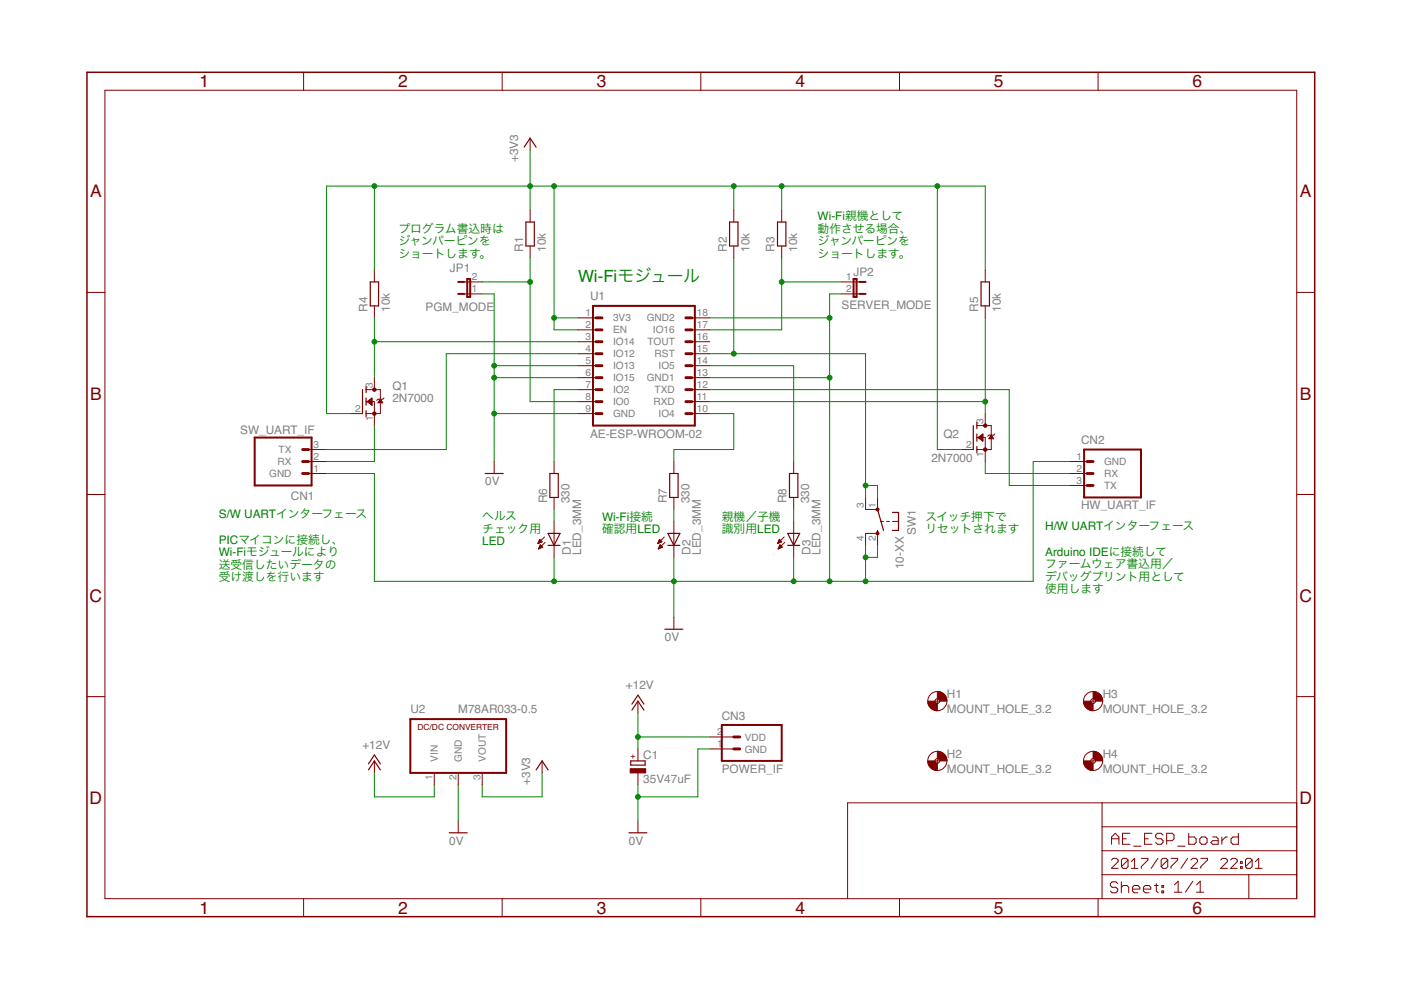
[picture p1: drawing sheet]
<?xml version="1.0" encoding="utf-8"?>
<!DOCTYPE eagle SYSTEM "eagle.dtd">
<eagle version="7.5.0">
<drawing>
<settings>
<setting alwaysvectorfont="no"/>
<setting verticaltext="up"/>
</settings>
<grid distance="0.1" unitdist="inch" unit="inch" style="lines" multiple="1" display="no" altdistance="0.01" altunitdist="inch" altunit="inch"/>
<schematic xreflabel="%F%N/%S.%C%R" xrefpart="/%S.%C%R">
<libraries>
<library name="Generic">
<symbols>
<symbol name="A4L-LOC">
<wire x1="256.54" y1="3.81" x2="256.54" y2="8.89" width="0.1016" layer="94"/>
<wire x1="256.54" y1="8.89" x2="256.54" y2="13.97" width="0.1016" layer="94"/>
<wire x1="256.54" y1="13.97" x2="256.54" y2="19.05" width="0.1016" layer="94"/>
<wire x1="256.54" y1="19.05" x2="256.54" y2="24.13" width="0.1016" layer="94"/>
<wire x1="161.29" y1="3.81" x2="161.29" y2="24.13" width="0.1016" layer="94"/>
<wire x1="161.29" y1="24.13" x2="215.265" y2="24.13" width="0.1016" layer="94"/>
<wire x1="215.265" y1="24.13" x2="256.54" y2="24.13" width="0.1016" layer="94"/>
<wire x1="246.38" y1="3.81" x2="246.38" y2="8.89" width="0.1016" layer="94"/>
<wire x1="246.38" y1="8.89" x2="256.54" y2="8.89" width="0.1016" layer="94"/>
<wire x1="246.38" y1="8.89" x2="215.265" y2="8.89" width="0.1016" layer="94"/>
<wire x1="215.265" y1="8.89" x2="215.265" y2="3.81" width="0.1016" layer="94"/>
<wire x1="215.265" y1="8.89" x2="215.265" y2="13.97" width="0.1016" layer="94"/>
<wire x1="215.265" y1="13.97" x2="256.54" y2="13.97" width="0.1016" layer="94"/>
<wire x1="215.265" y1="13.97" x2="215.265" y2="19.05" width="0.1016" layer="94"/>
<wire x1="215.265" y1="19.05" x2="256.54" y2="19.05" width="0.1016" layer="94"/>
<wire x1="215.265" y1="19.05" x2="215.265" y2="24.13" width="0.1016" layer="94"/>
<text x="217.17" y="15.24" size="2.54" layer="94" font="vector">&gt;DRAWING_NAME</text>
<text x="217.17" y="10.16" size="2.286" layer="94" font="vector">&gt;LAST_DATE_TIME</text>
<text x="230.505" y="5.08" size="2.54" layer="94" font="vector">&gt;SHEET</text>
<text x="216.916" y="4.953" size="2.54" layer="94" font="vector">Sheet:</text>
<frame x1="0" y1="0" x2="260.35" y2="179.07" columns="6" rows="4" layer="94"/>
</symbol>
<symbol name="MOUNT_HOLE">
<wire x1="0" y1="1.27" x2="1.27" y2="0" width="1.524" layer="94" curve="-90" cap="flat"/>
<wire x1="-1.27" y1="0" x2="0" y2="-1.27" width="1.524" layer="94" curve="90" cap="flat"/>
<wire x1="-0.508" y1="0" x2="0.508" y2="0" width="0.0508" layer="94"/>
<wire x1="0" y1="0.508" x2="0" y2="-0.508" width="0.0508" layer="94"/>
<circle x="0" y="0" radius="2.032" width="0.0508" layer="94"/>
<circle x="0" y="0" radius="0.508" width="0.0508" layer="94"/>
<text x="2.032" y="0.5842" size="1.778" layer="95">&gt;NAME</text>
<text x="2.032" y="-2.4638" size="1.778" layer="96">&gt;VALUE</text>
</symbol>
</symbols>
<devicesets>
<deviceset name="A4L-LOC" prefix="FRAME">
<gates>
<gate name="G$1" symbol="A4L-LOC" x="0" y="0"/>
</gates>
<devices>
<device name="">
<technologies>
<technology name=""/>
</technologies>
</device>
</devices>
</deviceset>
<deviceset name="MOUNT_HOLE" prefix="H">
<gates>
<gate name="G$1" symbol="MOUNT_HOLE" x="0" y="0"/>
</gates>
<devices>
<device name="_3.2" package="3,2">
<technologies>
<technology name=""/>
</technologies>
</device>
</devices>
</deviceset>
</devicesets>
</library>
<library name="Parts">
<symbols>
<symbol name="LED">
<wire x1="1.27" y1="0" x2="0" y2="-2.54" width="0.254" layer="94"/>
<wire x1="0" y1="-2.54" x2="-1.27" y2="0" width="0.254" layer="94"/>
<wire x1="1.27" y1="-2.54" x2="0" y2="-2.54" width="0.254" layer="94"/>
<wire x1="0" y1="-2.54" x2="-1.27" y2="-2.54" width="0.254" layer="94"/>
<wire x1="1.27" y1="0" x2="0" y2="0" width="0.254" layer="94"/>
<wire x1="0" y1="0" x2="-1.27" y2="0" width="0.254" layer="94"/>
<wire x1="0" y1="0" x2="0" y2="-2.54" width="0.1524" layer="94"/>
<wire x1="-2.032" y1="-0.762" x2="-3.429" y2="-2.159" width="0.1524" layer="94"/>
<wire x1="-1.905" y1="-1.905" x2="-3.302" y2="-3.302" width="0.1524" layer="94"/>
<text x="3.556" y="-4.572" size="1.778" layer="95" rot="R90">&gt;NAME</text>
<text x="5.715" y="-4.572" size="1.778" layer="96" rot="R90">&gt;VALUE</text>
<pin name="C" x="0" y="-5.08" visible="off" length="short" direction="pas" rot="R90"/>
<pin name="A" x="0" y="2.54" visible="off" length="short" direction="pas" rot="R270"/>
<polygon width="0.1524" layer="94">
<vertex x="-3.429" y="-2.159"/>
<vertex x="-3.048" y="-1.27"/>
<vertex x="-2.54" y="-1.778"/>
</polygon>
<polygon width="0.1524" layer="94">
<vertex x="-3.302" y="-3.302"/>
<vertex x="-2.921" y="-2.413"/>
<vertex x="-2.413" y="-2.921"/>
</polygon>
</symbol>
<symbol name="RESISTOR">
<wire x1="2.54" y1="-0.889" x2="7.62" y2="-0.889" width="0.254" layer="94"/>
<wire x1="7.62" y1="0.889" x2="2.54" y2="0.889" width="0.254" layer="94"/>
<wire x1="7.62" y1="-0.889" x2="7.62" y2="0.889" width="0.254" layer="94"/>
<wire x1="2.54" y1="-0.889" x2="2.54" y2="0.889" width="0.254" layer="94"/>
<text x="1.27" y="1.4986" size="1.778" layer="95">&gt;NAME</text>
<text x="1.27" y="-3.302" size="1.778" layer="96">&gt;VALUE</text>
<pin name="2" x="10.16" y="0" visible="off" length="short" direction="pas" swaplevel="1" rot="R180"/>
<pin name="1" x="0" y="0" visible="off" length="short" direction="pas" swaplevel="1"/>
</symbol>
<symbol name="N-MOSFET">
<wire x1="0.762" y1="0.762" x2="0.762" y2="0" width="0.254" layer="94"/>
<wire x1="0.762" y1="0" x2="0.762" y2="-0.762" width="0.254" layer="94"/>
<wire x1="0.762" y1="3.175" x2="0.762" y2="2.54" width="0.254" layer="94"/>
<wire x1="0.762" y1="2.54" x2="0.762" y2="1.905" width="0.254" layer="94"/>
<wire x1="0.762" y1="0" x2="2.54" y2="0" width="0.1524" layer="94"/>
<wire x1="2.54" y1="0" x2="2.54" y2="-2.54" width="0.1524" layer="94"/>
<wire x1="0.762" y1="-1.905" x2="0.762" y2="-2.54" width="0.254" layer="94"/>
<wire x1="0.762" y1="-2.54" x2="0.762" y2="-3.175" width="0.254" layer="94"/>
<wire x1="0" y1="2.54" x2="0" y2="-2.54" width="0.254" layer="94"/>
<wire x1="2.54" y1="-2.54" x2="0.762" y2="-2.54" width="0.1524" layer="94"/>
<wire x1="3.81" y1="2.54" x2="3.81" y2="0.508" width="0.1524" layer="94"/>
<wire x1="3.81" y1="0.508" x2="3.81" y2="-2.54" width="0.1524" layer="94"/>
<wire x1="2.54" y1="-2.54" x2="3.81" y2="-2.54" width="0.1524" layer="94"/>
<wire x1="0.762" y1="2.54" x2="3.81" y2="2.54" width="0.1524" layer="94"/>
<wire x1="4.572" y1="0.762" x2="4.318" y2="0.508" width="0.1524" layer="94"/>
<wire x1="4.318" y1="0.508" x2="3.81" y2="0.508" width="0.1524" layer="94"/>
<wire x1="3.81" y1="0.508" x2="3.302" y2="0.508" width="0.1524" layer="94"/>
<wire x1="3.302" y1="0.508" x2="3.048" y2="0.254" width="0.1524" layer="94"/>
<circle x="2.54" y="-2.54" radius="0.3592" width="0" layer="94"/>
<circle x="2.54" y="2.54" radius="0.3592" width="0" layer="94"/>
<text x="-11.43" y="0" size="1.778" layer="96">&gt;VALUE</text>
<text x="-11.43" y="2.54" size="1.778" layer="95">&gt;NAME</text>
<pin name="S" x="2.54" y="-5.08" visible="pad" length="short" direction="pas" rot="R90"/>
<pin name="G" x="-2.54" y="-2.54" visible="pad" length="short" direction="pas"/>
<pin name="D" x="2.54" y="5.08" visible="pad" length="short" direction="pas" rot="R270"/>
<polygon width="0.1524" layer="94">
<vertex x="3.81" y="0.508"/>
<vertex x="3.302" y="-0.254"/>
<vertex x="4.318" y="-0.254"/>
</polygon>
<polygon width="0.1524" layer="94">
<vertex x="1.016" y="0"/>
<vertex x="2.032" y="0.762"/>
<vertex x="2.032" y="-0.762"/>
</polygon>
</symbol>
<symbol name="JP2E">
<wire x1="0" y1="0" x2="0" y2="1.27" width="0.1524" layer="94"/>
<wire x1="0" y1="2.54" x2="0" y2="1.27" width="0.4064" layer="94"/>
<wire x1="2.54" y1="0" x2="2.54" y2="1.27" width="0.1524" layer="94"/>
<wire x1="2.54" y1="2.54" x2="2.54" y2="1.27" width="0.4064" layer="94"/>
<wire x1="-0.635" y1="0" x2="3.175" y2="0" width="0.4064" layer="94"/>
<wire x1="3.175" y1="0" x2="3.175" y2="0.635" width="0.4064" layer="94"/>
<wire x1="3.175" y1="0.635" x2="-0.635" y2="0.635" width="0.4064" layer="94"/>
<wire x1="-0.635" y1="0.635" x2="-0.635" y2="0" width="0.4064" layer="94"/>
<text x="-1.27" y="0" size="1.778" layer="95" rot="R90">&gt;NAME</text>
<text x="5.715" y="0" size="1.778" layer="96" rot="R90">&gt;VALUE</text>
<pin name="1" x="0" y="-2.54" visible="pad" length="short" direction="pas" rot="R90"/>
<pin name="2" x="2.54" y="-2.54" visible="pad" length="short" direction="pas" rot="R90"/>
</symbol>
<symbol name="TS2">
<wire x1="0" y1="1.905" x2="0" y2="2.54" width="0.254" layer="94"/>
<wire x1="-4.445" y1="1.905" x2="-3.175" y2="1.905" width="0.254" layer="94"/>
<wire x1="-4.445" y1="-1.905" x2="-3.175" y2="-1.905" width="0.254" layer="94"/>
<wire x1="-4.445" y1="1.905" x2="-4.445" y2="0" width="0.254" layer="94"/>
<wire x1="-4.445" y1="0" x2="-4.445" y2="-1.905" width="0.254" layer="94"/>
<wire x1="-2.54" y1="0" x2="-1.905" y2="0" width="0.1524" layer="94"/>
<wire x1="-1.27" y1="0" x2="-0.635" y2="0" width="0.1524" layer="94"/>
<wire x1="-4.445" y1="0" x2="-3.175" y2="0" width="0.1524" layer="94"/>
<wire x1="2.54" y1="2.54" x2="0" y2="2.54" width="0.1524" layer="94"/>
<wire x1="2.54" y1="-2.54" x2="0" y2="-2.54" width="0.1524" layer="94"/>
<wire x1="0" y1="-2.54" x2="-1.27" y2="1.905" width="0.254" layer="94"/>
<circle x="0" y="-2.54" radius="0.127" width="0.4064" layer="94"/>
<circle x="0" y="2.54" radius="0.127" width="0.4064" layer="94"/>
<text x="-6.35" y="-2.54" size="1.778" layer="95" rot="R90">&gt;NAME</text>
<text x="-3.81" y="3.175" size="1.778" layer="96" rot="R90">&gt;VALUE</text>
<pin name="P" x="0" y="-5.08" visible="pad" length="short" direction="pas" swaplevel="2" rot="R90"/>
<pin name="S" x="0" y="5.08" visible="pad" length="short" direction="pas" swaplevel="1" rot="R270"/>
<pin name="S1" x="2.54" y="5.08" visible="pad" length="short" direction="pas" swaplevel="1" rot="R270"/>
<pin name="P1" x="2.54" y="-5.08" visible="pad" length="short" direction="pas" swaplevel="2" rot="R90"/>
</symbol>
<symbol name="CPOL">
<wire x1="-1.524" y1="-3.429" x2="1.524" y2="-3.429" width="0.254" layer="94"/>
<wire x1="1.524" y1="-3.429" x2="1.524" y2="-2.54" width="0.254" layer="94"/>
<wire x1="-1.524" y1="-2.54" x2="-1.524" y2="-3.429" width="0.254" layer="94"/>
<wire x1="-1.524" y1="-2.54" x2="1.524" y2="-2.54" width="0.254" layer="94"/>
<text x="1.143" y="-2.0574" size="1.778" layer="95">&gt;NAME</text>
<text x="-0.5842" y="-2.1336" size="1.27" layer="94" rot="R90">+</text>
<text x="1.143" y="-7.1374" size="1.778" layer="96">&gt;VALUE</text>
<rectangle x1="-1.651" y1="-5.08" x2="1.651" y2="-4.191" layer="94"/>
<pin name="-" x="0" y="-7.62" visible="off" length="short" direction="pas" rot="R90"/>
<pin name="+" x="0" y="0" visible="off" length="short" direction="pas" rot="R270"/>
</symbol>
<symbol name="DCDC-3PIN">
<wire x1="-10.16" y1="3.81" x2="10.16" y2="3.81" width="0.4064" layer="94"/>
<wire x1="10.16" y1="3.81" x2="10.16" y2="-7.62" width="0.4064" layer="94"/>
<wire x1="10.16" y1="-7.62" x2="-10.16" y2="-7.62" width="0.4064" layer="94"/>
<wire x1="-10.16" y1="-7.62" x2="-10.16" y2="3.81" width="0.4064" layer="94"/>
<text x="-10.16" y="5.08" size="1.778" layer="95">&gt;NAME</text>
<text x="0" y="5.08" size="1.778" layer="96">&gt;VALUE</text>
<text x="-8.636" y="1.397" size="1.27" layer="94">DC/DC CONVERTER</text>
<pin name="VIN" x="-5.08" y="-10.16" length="short" direction="pas" rot="R90"/>
<pin name="VOUT" x="5.08" y="-10.16" length="short" direction="pas" rot="R90"/>
<pin name="GND" x="0" y="-10.16" length="short" direction="pas" rot="R90"/>
</symbol>
</symbols>
<devicesets>
<deviceset name="LED" prefix="D">
<gates>
<gate name="G$1" symbol="LED" x="0" y="-2.54"/>
</gates>
<devices>
<device name="_5MM" package="LED5MM">
<connects>
<connect gate="G$1" pin="A" pad="A"/>
<connect gate="G$1" pin="C" pad="K"/>
</connects>
<technologies>
<technology name=""/>
</technologies>
</device>
<device name="_0805" package="CHIPLED_0805">
<connects>
<connect gate="G$1" pin="A" pad="A"/>
<connect gate="G$1" pin="C" pad="C"/>
</connects>
<technologies>
<technology name=""/>
</technologies>
</device>
<device name="_3MM" package="LED3MM">
<connects>
<connect gate="G$1" pin="A" pad="A"/>
<connect gate="G$1" pin="C" pad="K"/>
</connects>
<technologies>
<technology name=""/>
</technologies>
</device>
</devices>
</deviceset>
<deviceset name="RESISTOR" prefix="R" uservalue="yes">
<gates>
<gate name="G$1" symbol="RESISTOR" x="0" y="0"/>
</gates>
<devices>
<device name="_0805" package="SMD_2012">
<connects>
<connect gate="G$1" pin="1" pad="1"/>
<connect gate="G$1" pin="2" pad="2"/>
</connects>
<technologies>
<technology name=""/>
</technologies>
</device>
<device name="_0603" package="SMD_1608">
<connects>
<connect gate="G$1" pin="1" pad="1"/>
<connect gate="G$1" pin="2" pad="2"/>
</connects>
<technologies>
<technology name=""/>
</technologies>
</device>
<device name="_600MIL" package="RESISTOR_0411_600MIL">
<connects>
<connect gate="G$1" pin="1" pad="1"/>
<connect gate="G$1" pin="2" pad="2"/>
</connects>
<technologies>
<technology name=""/>
</technologies>
</device>
<device name="_300MIL" package="RESISTOR_0207_300MIL">
<connects>
<connect gate="G$1" pin="1" pad="1"/>
<connect gate="G$1" pin="2" pad="2"/>
</connects>
<technologies>
<technology name=""/>
</technologies>
</device>
<device name="_200MIL" package="RESISTOR_0204_200MIL">
<connects>
<connect gate="G$1" pin="1" pad="1"/>
<connect gate="G$1" pin="2" pad="2"/>
</connects>
<technologies>
<technology name=""/>
</technologies>
</device>
</devices>
</deviceset>
<deviceset name="2N7000" prefix="Q">
<gates>
<gate name="G$1" symbol="N-MOSFET" x="2.54" y="2.54"/>
</gates>
<devices>
<device name="" package="TO-92NL">
<connects>
<connect gate="G$1" pin="D" pad="3"/>
<connect gate="G$1" pin="G" pad="2"/>
<connect gate="G$1" pin="S" pad="1"/>
</connects>
<technologies>
<technology name=""/>
</technologies>
</device>
</devices>
</deviceset>
<deviceset name="JP1E" prefix="JP" uservalue="yes">
<gates>
<gate name="A" symbol="JP2E" x="2.54" y="0"/>
</gates>
<devices>
<device name="" package="JP1">
<connects>
<connect gate="A" pin="1" pad="1"/>
<connect gate="A" pin="2" pad="2"/>
</connects>
<technologies>
<technology name=""/>
</technologies>
</device>
</devices>
</deviceset>
<deviceset name="10-XX" prefix="SW">
<gates>
<gate name="1" symbol="TS2" x="0" y="0"/>
</gates>
<devices>
<device name="" package="B3F-10XX">
<connects>
<connect gate="1" pin="P" pad="1"/>
<connect gate="1" pin="P1" pad="3"/>
<connect gate="1" pin="S" pad="2"/>
<connect gate="1" pin="S1" pad="4"/>
</connects>
<technologies>
<technology name=""/>
</technologies>
</device>
</devices>
</deviceset>
<deviceset name="ELECAP" prefix="C" uservalue="yes">
<gates>
<gate name="G$1" symbol="CPOL" x="0" y="0"/>
</gates>
<devices>
<device name="_300MIL" package="ELECAP_300MIL">
<connects>
<connect gate="G$1" pin="+" pad="+"/>
<connect gate="G$1" pin="-" pad="-"/>
</connects>
<technologies>
<technology name=""/>
</technologies>
</device>
<device name="_200MIL" package="ELECAP_200MIL">
<connects>
<connect gate="G$1" pin="+" pad="+"/>
<connect gate="G$1" pin="-" pad="-"/>
</connects>
<technologies>
<technology name=""/>
</technologies>
</device>
<device name="_D5_100MIL" package="ELECAP_D5_100MIL">
<connects>
<connect gate="G$1" pin="+" pad="+"/>
<connect gate="G$1" pin="-" pad="-"/>
</connects>
<technologies>
<technology name=""/>
</technologies>
</device>
</devices>
</deviceset>
<deviceset name="M78A*" prefix="U">
<gates>
<gate name="G$1" symbol="DCDC-3PIN" x="0" y="0"/>
</gates>
<devices>
<device name="R033-0.5" package="SIP3">
<connects>
<connect gate="G$1" pin="GND" pad="2"/>
<connect gate="G$1" pin="VIN" pad="1"/>
<connect gate="G$1" pin="VOUT" pad="3"/>
</connects>
<technologies>
<technology name=""/>
</technologies>
</device>
<device name="R05-0.5" package="SIP3">
<connects>
<connect gate="G$1" pin="GND" pad="2"/>
<connect gate="G$1" pin="VIN" pad="1"/>
<connect gate="G$1" pin="VOUT" pad="3"/>
</connects>
<technologies>
<technology name=""/>
</technologies>
</device>
</devices>
</deviceset>
</devicesets>
</library>
<library name="Supply">
<symbols>
<symbol name="0V">
<wire x1="-1.905" y1="0" x2="1.905" y2="0" width="0.254" layer="94"/>
<text x="-1.905" y="-2.54" size="1.778" layer="96">&gt;VALUE</text>
<pin name="0V" x="0" y="2.54" visible="off" length="short" direction="sup" rot="R270"/>
</symbol>
<symbol name="+3V3">
<wire x1="1.27" y1="-1.905" x2="0" y2="0" width="0.254" layer="94"/>
<wire x1="0" y1="0" x2="-1.27" y2="-1.905" width="0.254" layer="94"/>
<text x="-2.54" y="-5.08" size="1.778" layer="96" rot="R90">&gt;VALUE</text>
<pin name="+3V3" x="0" y="-2.54" visible="off" length="short" direction="sup" rot="R90"/>
</symbol>
<symbol name="+12V">
<wire x1="1.27" y1="-1.905" x2="0" y2="0" width="0.254" layer="94"/>
<wire x1="0" y1="0" x2="-1.27" y2="-1.905" width="0.254" layer="94"/>
<wire x1="1.27" y1="-0.635" x2="0" y2="1.27" width="0.254" layer="94"/>
<wire x1="0" y1="1.27" x2="-1.27" y2="-0.635" width="0.254" layer="94"/>
<text x="-2.54" y="2.54" size="1.778" layer="96">&gt;VALUE</text>
<pin name="+12V" x="0" y="-2.54" visible="off" length="short" direction="sup" rot="R90"/>
</symbol>
</symbols>
<devicesets>
<deviceset name="0V" prefix="GND">
<gates>
<gate name="1" symbol="0V" x="0" y="0"/>
</gates>
<devices>
<device name="">
<technologies>
<technology name=""/>
</technologies>
</device>
</devices>
</deviceset>
<deviceset name="+3V3" prefix="+3V3">
<gates>
<gate name="G$1" symbol="+3V3" x="0" y="0"/>
</gates>
<devices>
<device name="">
<technologies>
<technology name=""/>
</technologies>
</device>
</devices>
</deviceset>
<deviceset name="+12V" prefix="P+">
<gates>
<gate name="1" symbol="+12V" x="0" y="0"/>
</gates>
<devices>
<device name="">
<technologies>
<technology name=""/>
</technologies>
</device>
</devices>
</deviceset>
</devicesets>
</library>
<library name="PartsForProto">
<symbols>
<symbol name="AE-ESP-WROOM-02">
<wire x1="24.765" y1="-22.86" x2="3.175" y2="-22.86" width="0.4064" layer="94"/>
<wire x1="3.81" y1="-5.08" x2="5.08" y2="-5.08" width="0.6096" layer="94"/>
<wire x1="3.81" y1="-7.62" x2="5.08" y2="-7.62" width="0.6096" layer="94"/>
<wire x1="3.81" y1="0" x2="5.08" y2="0" width="0.6096" layer="94"/>
<wire x1="3.81" y1="-2.54" x2="5.08" y2="-2.54" width="0.6096" layer="94"/>
<wire x1="3.175" y1="2.54" x2="3.175" y2="-22.86" width="0.4064" layer="94"/>
<wire x1="24.765" y1="-22.86" x2="24.765" y2="2.54" width="0.4064" layer="94"/>
<wire x1="3.175" y1="2.54" x2="24.765" y2="2.54" width="0.4064" layer="94"/>
<text x="2.54" y="-25.4" size="1.778" layer="96">&gt;VALUE</text>
<pin name="GND1" x="27.94" y="-12.7" length="middle" direction="pas" swaplevel="1" rot="R180"/>
<pin name="IO5" x="27.94" y="-10.16" length="middle" swaplevel="1" rot="R180"/>
<pin name="RXD" x="27.94" y="-17.78" length="middle" swaplevel="1" rot="R180"/>
<pin name="IO0" x="0" y="-17.78" length="middle" swaplevel="1"/>
<text x="2.54" y="3.81" size="1.778" layer="95">&gt;NAME</text>
<wire x1="3.81" y1="-10.16" x2="5.08" y2="-10.16" width="0.6096" layer="94"/>
<wire x1="3.81" y1="-12.7" x2="5.08" y2="-12.7" width="0.6096" layer="94"/>
<wire x1="3.81" y1="-15.24" x2="5.08" y2="-15.24" width="0.6096" layer="94"/>
<wire x1="3.81" y1="-17.78" x2="5.08" y2="-17.78" width="0.6096" layer="94"/>
<wire x1="3.81" y1="-20.32" x2="5.08" y2="-20.32" width="0.6096" layer="94"/>
<wire x1="22.86" y1="-20.32" x2="24.13" y2="-20.32" width="0.6096" layer="94"/>
<pin name="TXD" x="27.94" y="-15.24" length="middle" swaplevel="1" rot="R180"/>
<pin name="TOUT" x="27.94" y="-5.08" length="middle" swaplevel="1" rot="R180"/>
<pin name="RST" x="27.94" y="-7.62" length="middle" swaplevel="1" rot="R180"/>
<pin name="IO4" x="27.94" y="-20.32" length="middle" swaplevel="1" rot="R180"/>
<pin name="GND" x="0" y="-20.32" length="middle" direction="pas" swaplevel="1"/>
<pin name="IO2" x="0" y="-15.24" length="middle" swaplevel="1"/>
<pin name="IO15" x="0" y="-12.7" length="middle" swaplevel="1"/>
<pin name="IO13" x="0" y="-10.16" length="middle" swaplevel="1"/>
<pin name="IO12" x="0" y="-7.62" length="middle" swaplevel="1"/>
<pin name="IO14" x="0" y="-5.08" length="middle" swaplevel="1"/>
<pin name="EN" x="0" y="-2.54" length="middle" swaplevel="1"/>
<pin name="3V3" x="0" y="0" length="middle" direction="pas" swaplevel="1"/>
<wire x1="22.86" y1="-17.78" x2="24.13" y2="-17.78" width="0.6096" layer="94"/>
<wire x1="22.86" y1="-15.24" x2="24.13" y2="-15.24" width="0.6096" layer="94"/>
<wire x1="22.86" y1="-12.7" x2="24.13" y2="-12.7" width="0.6096" layer="94"/>
<wire x1="22.86" y1="-10.16" x2="24.13" y2="-10.16" width="0.6096" layer="94"/>
<wire x1="22.86" y1="-7.62" x2="24.13" y2="-7.62" width="0.6096" layer="94"/>
<wire x1="22.86" y1="-5.08" x2="24.13" y2="-5.08" width="0.6096" layer="94"/>
<wire x1="22.86" y1="-2.54" x2="24.13" y2="-2.54" width="0.6096" layer="94"/>
<wire x1="22.86" y1="0" x2="24.13" y2="0" width="0.6096" layer="94"/>
<pin name="IO16" x="27.94" y="-2.54" length="middle" swaplevel="1" rot="R180"/>
<pin name="GND2" x="27.94" y="0" length="middle" direction="pas" swaplevel="1" rot="R180"/>
</symbol>
<symbol name="UART_IF_3PIN">
<wire x1="15.24" y1="-7.62" x2="3.175" y2="-7.62" width="0.4064" layer="94"/>
<wire x1="3.81" y1="-5.08" x2="5.08" y2="-5.08" width="0.6096" layer="94"/>
<wire x1="3.81" y1="0" x2="5.08" y2="0" width="0.6096" layer="94"/>
<wire x1="3.81" y1="-2.54" x2="5.08" y2="-2.54" width="0.6096" layer="94"/>
<wire x1="3.175" y1="2.54" x2="3.175" y2="-7.62" width="0.4064" layer="94"/>
<wire x1="15.24" y1="-7.62" x2="15.24" y2="2.54" width="0.4064" layer="94"/>
<wire x1="3.175" y1="2.54" x2="15.24" y2="2.54" width="0.4064" layer="94"/>
<text x="2.54" y="-10.16" size="1.778" layer="96">&gt;VALUE</text>
<pin name="GND" x="0" y="0" length="middle" direction="pas" swaplevel="1"/>
<pin name="TX" x="0" y="-5.08" length="middle" swaplevel="1"/>
<pin name="RX" x="0" y="-2.54" length="middle" swaplevel="1"/>
<text x="2.54" y="3.81" size="1.778" layer="95">&gt;NAME</text>
</symbol>
<symbol name="POWER_IF">
<wire x1="12.7" y1="-2.54" x2="0" y2="-2.54" width="0.4064" layer="94"/>
<wire x1="2.54" y1="2.54" x2="3.81" y2="2.54" width="0.6096" layer="94"/>
<wire x1="2.54" y1="0" x2="3.81" y2="0" width="0.6096" layer="94"/>
<wire x1="0" y1="5.08" x2="0" y2="-2.54" width="0.4064" layer="94"/>
<wire x1="12.7" y1="-2.54" x2="12.7" y2="5.08" width="0.4064" layer="94"/>
<wire x1="0" y1="5.08" x2="12.7" y2="5.08" width="0.4064" layer="94"/>
<text x="0" y="-5.08" size="1.778" layer="96">&gt;VALUE</text>
<pin name="GND" x="-2.54" y="0" length="middle" direction="pas" swaplevel="1"/>
<pin name="VDD" x="-2.54" y="2.54" length="middle" direction="pas" swaplevel="1"/>
<text x="0" y="6.096" size="1.778" layer="95">&gt;NAME</text>
</symbol>
</symbols>
<devicesets>
<deviceset name="AE-ESP-WROOM-02" prefix="U">
<gates>
<gate name="G$1" symbol="AE-ESP-WROOM-02" x="0" y="0"/>
</gates>
<devices>
<device name="" package="DIL18_AE-ESP-WROOM-02">
<connects>
<connect gate="G$1" pin="3V3" pad="1"/>
<connect gate="G$1" pin="EN" pad="2"/>
<connect gate="G$1" pin="GND" pad="9"/>
<connect gate="G$1" pin="GND1" pad="13"/>
<connect gate="G$1" pin="GND2" pad="18"/>
<connect gate="G$1" pin="IO0" pad="8"/>
<connect gate="G$1" pin="IO12" pad="4"/>
<connect gate="G$1" pin="IO13" pad="5"/>
<connect gate="G$1" pin="IO14" pad="3"/>
<connect gate="G$1" pin="IO15" pad="6"/>
<connect gate="G$1" pin="IO16" pad="17"/>
<connect gate="G$1" pin="IO2" pad="7"/>
<connect gate="G$1" pin="IO4" pad="10"/>
<connect gate="G$1" pin="IO5" pad="14"/>
<connect gate="G$1" pin="RST" pad="15"/>
<connect gate="G$1" pin="RXD" pad="11"/>
<connect gate="G$1" pin="TOUT" pad="16"/>
<connect gate="G$1" pin="TXD" pad="12"/>
</connects>
<technologies>
<technology name=""/>
</technologies>
</device>
</devices>
</deviceset>
<deviceset name="UART_IF" prefix="CN">
<gates>
<gate name="G$1" symbol="UART_IF_3PIN" x="0" y="0"/>
</gates>
<devices>
<device name="" package="UART_IF_3PIN">
<connects>
<connect gate="G$1" pin="GND" pad="1"/>
<connect gate="G$1" pin="RX" pad="2"/>
<connect gate="G$1" pin="TX" pad="3"/>
</connects>
<technologies>
<technology name=""/>
</technologies>
</device>
</devices>
</deviceset>
<deviceset name="POWER_IF" prefix="CN">
<gates>
<gate name="G$1" symbol="POWER_IF" x="2.54" y="0"/>
</gates>
<devices>
<device name="" package="HEADER_2PIN_POWER_IF">
<connects>
<connect gate="G$1" pin="GND" pad="1"/>
<connect gate="G$1" pin="VDD" pad="2"/>
</connects>
<technologies>
<technology name=""/>
</technologies>
</device>
</devices>
</deviceset>
</devicesets>
</library>
</libraries>
<attributes>
</attributes>
<variantdefs>
</variantdefs>
<classes>
<class number="0" name="default" width="0" drill="0">
</class>
</classes>
<parts>
<part name="FRAME1" library="Generic" deviceset="A4L-LOC" device=""/>
<part name="P+2" library="Supply" deviceset="+3V3" device=""/>
<part name="GND1" library="Supply" deviceset="0V" device=""/>
<part name="U1" library="PartsForProto" deviceset="AE-ESP-WROOM-02" device=""/>
<part name="P+11" library="Supply" deviceset="+3V3" device=""/>
<part name="GND11" library="Supply" deviceset="0V" device=""/>
<part name="Q2" library="Parts" deviceset="2N7000" device=""/>
<part name="R5" library="Parts" deviceset="RESISTOR" device="_200MIL" value="10k"/>
<part name="R2" library="Parts" deviceset="RESISTOR" device="_200MIL" value="10k"/>
<part name="R1" library="Parts" deviceset="RESISTOR" device="_200MIL" value="10k"/>
<part name="D1" library="Parts" deviceset="LED" device="_3MM" value="LED_3MM"/>
<part name="D2" library="Parts" deviceset="LED" device="_3MM" value="LED_3MM"/>
<part name="R6" library="Parts" deviceset="RESISTOR" device="_200MIL" value="330"/>
<part name="R7" library="Parts" deviceset="RESISTOR" device="_200MIL" value="330"/>
<part name="GND12" library="Supply" deviceset="0V" device=""/>
<part name="JP1" library="Parts" deviceset="JP1E" device="" value="PGM_MODE"/>
<part name="SW1" library="Parts" deviceset="10-XX" device=""/>
<part name="Q1" library="Parts" deviceset="2N7000" device=""/>
<part name="R4" library="Parts" deviceset="RESISTOR" device="_200MIL" value="10k"/>
<part name="C1" library="Parts" deviceset="ELECAP" device="_D5_100MIL" value="35V47uF"/>
<part name="P+1" library="Supply" deviceset="+12V" device=""/>
<part name="H1" library="Generic" deviceset="MOUNT_HOLE" device="_3.2"/>
<part name="H2" library="Generic" deviceset="MOUNT_HOLE" device="_3.2"/>
<part name="H3" library="Generic" deviceset="MOUNT_HOLE" device="_3.2"/>
<part name="H4" library="Generic" deviceset="MOUNT_HOLE" device="_3.2"/>
<part name="CN3" library="PartsForProto" deviceset="POWER_IF" device=""/>
<part name="JP2" library="Parts" deviceset="JP1E" device="" value="SERVER_MODE"/>
<part name="R3" library="Parts" deviceset="RESISTOR" device="_200MIL" value="10k"/>
<part name="R8" library="Parts" deviceset="RESISTOR" device="_200MIL" value="330"/>
<part name="D3" library="Parts" deviceset="LED" device="_3MM" value="LED_3MM"/>
<part name="CN2" library="PartsForProto" deviceset="UART_IF" device="" value="HW_UART_IF"/>
<part name="CN1" library="PartsForProto" deviceset="UART_IF" device="" value="SW_UART_IF"/>
<part name="U2" library="Parts" deviceset="M78A*" device="R033-0.5"/>
<part name="P+3" library="Supply" deviceset="+12V" device=""/>
<part name="GND2" library="Supply" deviceset="0V" device=""/>
</parts>
<sheets>
<sheet>
<plain>
<text x="66.04" y="139.7" size="1.778" layer="91">プログラム書込時は
ジャンパーピンを
ショートします。</text>
<text x="83.82" y="78.74" size="1.778" layer="91">ヘルス
チェック用
LED</text>
<text x="109.22" y="81.28" size="1.778" layer="91">Wi-Fi接続
確認用LED</text>
<text x="177.8" y="81.28" size="1.778" layer="91">スイッチ押下で
リセットされます</text>
<text x="104.14" y="134.62" size="2.54" layer="91">Wi-Fiモジュール</text>
<text x="203.2" y="68.58" size="1.778" layer="91">H/W UARTインターフェース

Arduino IDEに接続して
ファームウェア書込用／
デバッグプリント用として
使用します</text>
<text x="27.94" y="71.12" size="1.778" layer="91">S/W UARTインターフェース

PICマイコンに接続し、
Wi-Fiモジュールにより
送受信したいデータの
受け渡しを行います</text>
<text x="154.94" y="139.7" size="1.778" layer="91">Wi-Fi親機として
動作させる場合、
ジャンパーピンを
ショートします。</text>
<text x="134.62" y="81.28" size="1.778" layer="91">親機／子機
識別用LED</text>
</plain>
<instances>
<instance part="FRAME1" gate="G$1" x="0" y="0"/>
<instance part="P+2" gate="G$1" x="96.52" y="33.02"/>
<instance part="GND1" gate="1" x="116.84" y="17.78"/>
<instance part="U1" gate="G$1" x="104.14" y="127"/>
<instance part="P+11" gate="G$1" x="93.98" y="165.1"/>
<instance part="GND11" gate="1" x="86.36" y="93.98"/>
<instance part="Q2" gate="G$1" x="187.96" y="101.6" smashed="yes">
<attribute name="VALUE" x="179.07" y="96.52" size="1.778" layer="96"/>
<attribute name="NAME" x="181.61" y="101.6" size="1.778" layer="95"/>
</instance>
<instance part="R5" gate="G$1" x="190.5" y="127" rot="R90"/>
<instance part="R2" gate="G$1" x="137.16" y="139.7" rot="R90"/>
<instance part="R1" gate="G$1" x="93.98" y="139.7" rot="R90"/>
<instance part="D1" gate="G$1" x="99.06" y="81.28"/>
<instance part="D2" gate="G$1" x="124.46" y="81.28"/>
<instance part="R6" gate="G$1" x="99.06" y="86.36" rot="R90"/>
<instance part="R7" gate="G$1" x="124.46" y="86.36" rot="R90"/>
<instance part="GND12" gate="1" x="124.46" y="60.96"/>
<instance part="JP1" gate="A" x="81.28" y="132.08" smashed="yes" rot="R90">
<attribute name="NAME" x="81.28" y="138.43" size="1.778" layer="95" rot="R180"/>
<attribute name="VALUE" x="86.36" y="130.175" size="1.778" layer="96" rot="R180"/>
</instance>
<instance part="SW1" gate="1" x="167.64" y="83.82" rot="R180"/>
<instance part="Q1" gate="G$1" x="58.42" y="109.22" smashed="yes">
<attribute name="VALUE" x="64.77" y="109.22" size="1.778" layer="96"/>
<attribute name="NAME" x="64.77" y="111.76" size="1.778" layer="95"/>
</instance>
<instance part="R4" gate="G$1" x="60.96" y="127" rot="R90"/>
<instance part="C1" gate="G$1" x="116.84" y="35.56"/>
<instance part="P+1" gate="1" x="116.84" y="45.72"/>
<instance part="H1" gate="G$1" x="180.34" y="45.72"/>
<instance part="H2" gate="G$1" x="180.34" y="33.02"/>
<instance part="H3" gate="G$1" x="213.36" y="45.72"/>
<instance part="H4" gate="G$1" x="213.36" y="33.02"/>
<instance part="CN3" gate="G$1" x="134.62" y="35.56"/>
<instance part="JP2" gate="A" x="162.56" y="134.62" smashed="yes" rot="R270">
<attribute name="NAME" x="162.56" y="135.89" size="1.778" layer="95"/>
<attribute name="VALUE" x="160.02" y="128.905" size="1.778" layer="96"/>
</instance>
<instance part="R3" gate="G$1" x="147.32" y="139.7" rot="R90"/>
<instance part="R8" gate="G$1" x="149.86" y="86.36" rot="R90"/>
<instance part="D3" gate="G$1" x="149.86" y="81.28"/>
<instance part="CN2" gate="G$1" x="208.28" y="96.52"/>
<instance part="CN1" gate="G$1" x="50.8" y="93.98" rot="R180"/>
<instance part="U2" gate="G$1" x="78.74" y="38.1"/>
<instance part="P+3" gate="1" x="60.96" y="33.02"/>
<instance part="GND2" gate="1" x="78.74" y="17.78"/>
</instances>
<busses>
</busses>
<nets>
<net name="0V" class="0">
<segment>
<pinref part="U1" gate="G$1" pin="GND"/>
<pinref part="GND11" gate="1" pin="0V"/>
<wire x1="104.14" y1="106.68" x2="86.36" y2="106.68" width="0.1524" layer="91"/>
<wire x1="86.36" y1="106.68" x2="86.36" y2="96.52" width="0.1524" layer="91"/>
<pinref part="U1" gate="G$1" pin="IO15"/>
<wire x1="104.14" y1="114.3" x2="86.36" y2="114.3" width="0.1524" layer="91"/>
<wire x1="86.36" y1="114.3" x2="86.36" y2="106.68" width="0.1524" layer="91"/>
<junction x="86.36" y="106.68"/>
<pinref part="U1" gate="G$1" pin="IO13"/>
<wire x1="104.14" y1="116.84" x2="86.36" y2="116.84" width="0.1524" layer="91"/>
<wire x1="86.36" y1="116.84" x2="86.36" y2="114.3" width="0.1524" layer="91"/>
<junction x="86.36" y="114.3"/>
<pinref part="JP1" gate="A" pin="1"/>
<wire x1="83.82" y1="132.08" x2="86.36" y2="132.08" width="0.1524" layer="91"/>
<wire x1="86.36" y1="132.08" x2="86.36" y2="116.84" width="0.1524" layer="91"/>
<junction x="86.36" y="116.84"/>
</segment>
<segment>
<pinref part="GND12" gate="1" pin="0V"/>
<pinref part="D1" gate="G$1" pin="C"/>
<wire x1="99.06" y1="76.2" x2="99.06" y2="71.12" width="0.1524" layer="91"/>
<wire x1="99.06" y1="71.12" x2="124.46" y2="71.12" width="0.1524" layer="91"/>
<wire x1="124.46" y1="71.12" x2="124.46" y2="63.5" width="0.1524" layer="91"/>
<pinref part="D2" gate="G$1" pin="C"/>
<wire x1="124.46" y1="71.12" x2="124.46" y2="76.2" width="0.1524" layer="91"/>
<junction x="124.46" y="71.12"/>
<pinref part="SW1" gate="1" pin="S1"/>
<wire x1="165.1" y1="78.74" x2="165.1" y2="76.2" width="0.1524" layer="91"/>
<wire x1="165.1" y1="76.2" x2="165.1" y2="71.12" width="0.1524" layer="91"/>
<wire x1="165.1" y1="71.12" x2="157.48" y2="71.12" width="0.1524" layer="91"/>
<wire x1="157.48" y1="71.12" x2="149.86" y2="71.12" width="0.1524" layer="91"/>
<wire x1="149.86" y1="71.12" x2="124.46" y2="71.12" width="0.1524" layer="91"/>
<wire x1="200.66" y1="71.12" x2="165.1" y2="71.12" width="0.1524" layer="91"/>
<junction x="165.1" y="71.12"/>
<wire x1="60.96" y1="93.98" x2="60.96" y2="71.12" width="0.1524" layer="91"/>
<wire x1="60.96" y1="71.12" x2="99.06" y2="71.12" width="0.1524" layer="91"/>
<junction x="99.06" y="71.12"/>
<pinref part="D3" gate="G$1" pin="C"/>
<wire x1="149.86" y1="76.2" x2="149.86" y2="71.12" width="0.1524" layer="91"/>
<junction x="149.86" y="71.12"/>
<pinref part="U1" gate="G$1" pin="GND2"/>
<wire x1="132.08" y1="127" x2="157.48" y2="127" width="0.1524" layer="91"/>
<wire x1="157.48" y1="127" x2="157.48" y2="114.3" width="0.1524" layer="91"/>
<junction x="157.48" y="114.3"/>
<pinref part="U1" gate="G$1" pin="GND1"/>
<wire x1="132.08" y1="114.3" x2="157.48" y2="114.3" width="0.1524" layer="91"/>
<pinref part="JP2" gate="A" pin="2"/>
<wire x1="160.02" y1="132.08" x2="157.48" y2="132.08" width="0.1524" layer="91"/>
<wire x1="157.48" y1="132.08" x2="157.48" y2="127" width="0.1524" layer="91"/>
<junction x="157.48" y="127"/>
<wire x1="157.48" y1="114.3" x2="157.48" y2="71.12" width="0.1524" layer="91"/>
<junction x="157.48" y="71.12"/>
<pinref part="CN2" gate="G$1" pin="GND"/>
<wire x1="208.28" y1="96.52" x2="200.66" y2="96.52" width="0.1524" layer="91"/>
<wire x1="200.66" y1="96.52" x2="200.66" y2="71.12" width="0.1524" layer="91"/>
<pinref part="CN1" gate="G$1" pin="GND"/>
<wire x1="50.8" y1="93.98" x2="60.96" y2="93.98" width="0.1524" layer="91"/>
<pinref part="SW1" gate="1" pin="S"/>
<wire x1="167.64" y1="78.74" x2="167.64" y2="76.2" width="0.1524" layer="91"/>
<wire x1="167.64" y1="76.2" x2="165.1" y2="76.2" width="0.1524" layer="91"/>
<junction x="165.1" y="76.2"/>
</segment>
<segment>
<wire x1="116.84" y1="25.4" x2="129.54" y2="25.4" width="0.1524" layer="91"/>
<wire x1="129.54" y1="25.4" x2="129.54" y2="35.56" width="0.1524" layer="91"/>
<pinref part="CN3" gate="G$1" pin="GND"/>
<wire x1="129.54" y1="35.56" x2="132.08" y2="35.56" width="0.1524" layer="91"/>
<pinref part="C1" gate="G$1" pin="-"/>
<wire x1="116.84" y1="27.94" x2="116.84" y2="25.4" width="0.1524" layer="91"/>
<pinref part="GND1" gate="1" pin="0V"/>
<wire x1="116.84" y1="25.4" x2="116.84" y2="20.32" width="0.1524" layer="91"/>
<junction x="116.84" y="25.4"/>
</segment>
<segment>
<pinref part="U2" gate="G$1" pin="GND"/>
<pinref part="GND2" gate="1" pin="0V"/>
<wire x1="78.74" y1="27.94" x2="78.74" y2="20.32" width="0.1524" layer="91"/>
</segment>
</net>
<net name="+3V3" class="0">
<segment>
<pinref part="U1" gate="G$1" pin="3V3"/>
<wire x1="99.06" y1="154.94" x2="99.06" y2="127" width="0.1524" layer="91"/>
<wire x1="99.06" y1="127" x2="104.14" y2="127" width="0.1524" layer="91"/>
<pinref part="U1" gate="G$1" pin="EN"/>
<wire x1="104.14" y1="124.46" x2="99.06" y2="124.46" width="0.1524" layer="91"/>
<wire x1="99.06" y1="124.46" x2="99.06" y2="127" width="0.1524" layer="91"/>
<junction x="99.06" y="127"/>
<pinref part="R2" gate="G$1" pin="2"/>
<wire x1="137.16" y1="149.86" x2="137.16" y2="154.94" width="0.1524" layer="91"/>
<wire x1="137.16" y1="154.94" x2="99.06" y2="154.94" width="0.1524" layer="91"/>
<junction x="99.06" y="154.94"/>
<wire x1="180.34" y1="154.94" x2="147.32" y2="154.94" width="0.1524" layer="91"/>
<junction x="137.16" y="154.94"/>
<pinref part="R1" gate="G$1" pin="2"/>
<wire x1="147.32" y1="154.94" x2="137.16" y2="154.94" width="0.1524" layer="91"/>
<wire x1="93.98" y1="149.86" x2="93.98" y2="154.94" width="0.1524" layer="91"/>
<wire x1="93.98" y1="154.94" x2="99.06" y2="154.94" width="0.1524" layer="91"/>
<pinref part="Q2" gate="G$1" pin="G"/>
<wire x1="185.42" y1="99.06" x2="180.34" y2="99.06" width="0.1524" layer="91"/>
<wire x1="180.34" y1="99.06" x2="180.34" y2="154.94" width="0.1524" layer="91"/>
<pinref part="P+11" gate="G$1" pin="+3V3"/>
<wire x1="93.98" y1="162.56" x2="93.98" y2="154.94" width="0.1524" layer="91"/>
<junction x="93.98" y="154.94"/>
<pinref part="R4" gate="G$1" pin="2"/>
<wire x1="93.98" y1="154.94" x2="60.96" y2="154.94" width="0.1524" layer="91"/>
<pinref part="Q1" gate="G$1" pin="G"/>
<wire x1="60.96" y1="154.94" x2="60.96" y2="137.16" width="0.1524" layer="91"/>
<wire x1="55.88" y1="106.68" x2="50.8" y2="106.68" width="0.1524" layer="91"/>
<wire x1="50.8" y1="106.68" x2="50.8" y2="154.94" width="0.1524" layer="91"/>
<wire x1="50.8" y1="154.94" x2="60.96" y2="154.94" width="0.1524" layer="91"/>
<junction x="60.96" y="154.94"/>
<pinref part="R3" gate="G$1" pin="2"/>
<wire x1="147.32" y1="149.86" x2="147.32" y2="154.94" width="0.1524" layer="91"/>
<junction x="147.32" y="154.94"/>
<pinref part="R5" gate="G$1" pin="2"/>
<wire x1="190.5" y1="137.16" x2="190.5" y2="154.94" width="0.1524" layer="91"/>
<wire x1="190.5" y1="154.94" x2="180.34" y2="154.94" width="0.1524" layer="91"/>
<junction x="180.34" y="154.94"/>
</segment>
<segment>
<pinref part="U2" gate="G$1" pin="VOUT"/>
<wire x1="83.82" y1="27.94" x2="83.82" y2="25.4" width="0.1524" layer="91"/>
<pinref part="P+2" gate="G$1" pin="+3V3"/>
<wire x1="83.82" y1="25.4" x2="96.52" y2="25.4" width="0.1524" layer="91"/>
<wire x1="96.52" y1="25.4" x2="96.52" y2="30.48" width="0.1524" layer="91"/>
</segment>
</net>
<net name="HW_UART_TXD" class="0">
<segment>
<pinref part="U1" gate="G$1" pin="TXD"/>
<wire x1="132.08" y1="111.76" x2="195.58" y2="111.76" width="0.1524" layer="91"/>
<wire x1="195.58" y1="91.44" x2="195.58" y2="111.76" width="0.1524" layer="91"/>
<pinref part="CN2" gate="G$1" pin="TX"/>
<wire x1="208.28" y1="91.44" x2="195.58" y2="91.44" width="0.1524" layer="91"/>
</segment>
</net>
<net name="N$7" class="0">
<segment>
<pinref part="R5" gate="G$1" pin="1"/>
<pinref part="Q2" gate="G$1" pin="D"/>
<wire x1="190.5" y1="127" x2="190.5" y2="109.22" width="0.1524" layer="91"/>
<pinref part="U1" gate="G$1" pin="RXD"/>
<wire x1="190.5" y1="109.22" x2="190.5" y2="106.68" width="0.1524" layer="91"/>
<wire x1="132.08" y1="109.22" x2="190.5" y2="109.22" width="0.1524" layer="91"/>
<junction x="190.5" y="109.22"/>
</segment>
</net>
<net name="N$9" class="0">
<segment>
<pinref part="R1" gate="G$1" pin="1"/>
<wire x1="93.98" y1="139.7" x2="93.98" y2="134.62" width="0.1524" layer="91"/>
<pinref part="U1" gate="G$1" pin="IO0"/>
<wire x1="93.98" y1="134.62" x2="93.98" y2="109.22" width="0.1524" layer="91"/>
<wire x1="93.98" y1="109.22" x2="104.14" y2="109.22" width="0.1524" layer="91"/>
<pinref part="JP1" gate="A" pin="2"/>
<wire x1="83.82" y1="134.62" x2="93.98" y2="134.62" width="0.1524" layer="91"/>
<junction x="93.98" y="134.62"/>
</segment>
</net>
<net name="N$10" class="0">
<segment>
<pinref part="U1" gate="G$1" pin="RST"/>
<wire x1="165.1" y1="119.38" x2="137.16" y2="119.38" width="0.1524" layer="91"/>
<pinref part="SW1" gate="1" pin="P1"/>
<wire x1="137.16" y1="119.38" x2="132.08" y2="119.38" width="0.1524" layer="91"/>
<wire x1="165.1" y1="119.38" x2="165.1" y2="91.44" width="0.1524" layer="91"/>
<pinref part="R2" gate="G$1" pin="1"/>
<wire x1="165.1" y1="91.44" x2="165.1" y2="88.9" width="0.1524" layer="91"/>
<wire x1="137.16" y1="139.7" x2="137.16" y2="119.38" width="0.1524" layer="91"/>
<junction x="137.16" y="119.38"/>
<pinref part="SW1" gate="1" pin="P"/>
<wire x1="167.64" y1="88.9" x2="167.64" y2="91.44" width="0.1524" layer="91"/>
<wire x1="167.64" y1="91.44" x2="165.1" y2="91.44" width="0.1524" layer="91"/>
<junction x="165.1" y="91.44"/>
</segment>
</net>
<net name="LED_CONNECTING" class="0">
<segment>
<pinref part="U1" gate="G$1" pin="IO4"/>
<wire x1="132.08" y1="106.68" x2="137.16" y2="106.68" width="0.1524" layer="91"/>
<pinref part="R7" gate="G$1" pin="2"/>
<wire x1="124.46" y1="96.52" x2="124.46" y2="99.06" width="0.1524" layer="91"/>
<wire x1="124.46" y1="99.06" x2="137.16" y2="99.06" width="0.1524" layer="91"/>
<wire x1="137.16" y1="99.06" x2="137.16" y2="106.68" width="0.1524" layer="91"/>
</segment>
</net>
<net name="LED_HCHECK" class="0">
<segment>
<pinref part="U1" gate="G$1" pin="IO2"/>
<wire x1="104.14" y1="111.76" x2="99.06" y2="111.76" width="0.1524" layer="91"/>
<pinref part="R6" gate="G$1" pin="2"/>
<wire x1="99.06" y1="96.52" x2="99.06" y2="111.76" width="0.1524" layer="91"/>
</segment>
</net>
<net name="N$11" class="0">
<segment>
<pinref part="D2" gate="G$1" pin="A"/>
<pinref part="R7" gate="G$1" pin="1"/>
<wire x1="124.46" y1="83.82" x2="124.46" y2="86.36" width="0.1524" layer="91"/>
</segment>
</net>
<net name="N$12" class="0">
<segment>
<pinref part="D1" gate="G$1" pin="A"/>
<pinref part="R6" gate="G$1" pin="1"/>
<wire x1="99.06" y1="83.82" x2="99.06" y2="86.36" width="0.1524" layer="91"/>
</segment>
</net>
<net name="SW_UART_RXD_IN" class="0">
<segment>
<pinref part="U1" gate="G$1" pin="IO14"/>
<wire x1="104.14" y1="121.92" x2="60.96" y2="121.92" width="0.1524" layer="91"/>
<pinref part="Q1" gate="G$1" pin="D"/>
<wire x1="60.96" y1="121.92" x2="60.96" y2="114.3" width="0.1524" layer="91"/>
<pinref part="R4" gate="G$1" pin="1"/>
<wire x1="60.96" y1="121.92" x2="60.96" y2="127" width="0.1524" layer="91"/>
<junction x="60.96" y="121.92"/>
</segment>
</net>
<net name="SW_UART_RXD" class="0">
<segment>
<pinref part="Q1" gate="G$1" pin="S"/>
<wire x1="60.96" y1="104.14" x2="60.96" y2="96.52" width="0.1524" layer="91"/>
<pinref part="CN1" gate="G$1" pin="RX"/>
<wire x1="50.8" y1="96.52" x2="60.96" y2="96.52" width="0.1524" layer="91"/>
</segment>
</net>
<net name="N$1" class="0">
<segment>
<pinref part="U1" gate="G$1" pin="IO12"/>
<wire x1="76.2" y1="119.38" x2="104.14" y2="119.38" width="0.1524" layer="91"/>
<pinref part="CN1" gate="G$1" pin="TX"/>
<wire x1="50.8" y1="99.06" x2="76.2" y2="99.06" width="0.1524" layer="91"/>
<wire x1="76.2" y1="99.06" x2="76.2" y2="119.38" width="0.1524" layer="91"/>
</segment>
</net>
<net name="N$2" class="0">
<segment>
<pinref part="U1" gate="G$1" pin="IO16"/>
<pinref part="R3" gate="G$1" pin="1"/>
<wire x1="132.08" y1="124.46" x2="147.32" y2="124.46" width="0.1524" layer="91"/>
<wire x1="147.32" y1="124.46" x2="147.32" y2="134.62" width="0.1524" layer="91"/>
<pinref part="JP2" gate="A" pin="1"/>
<wire x1="147.32" y1="134.62" x2="147.32" y2="139.7" width="0.1524" layer="91"/>
<wire x1="147.32" y1="134.62" x2="160.02" y2="134.62" width="0.1524" layer="91"/>
<junction x="147.32" y="134.62"/>
</segment>
</net>
<net name="N$4" class="0">
<segment>
<pinref part="U1" gate="G$1" pin="IO5"/>
<pinref part="R8" gate="G$1" pin="2"/>
<wire x1="132.08" y1="116.84" x2="149.86" y2="116.84" width="0.1524" layer="91"/>
<wire x1="149.86" y1="116.84" x2="149.86" y2="96.52" width="0.1524" layer="91"/>
</segment>
</net>
<net name="N$5" class="0">
<segment>
<pinref part="R8" gate="G$1" pin="1"/>
<pinref part="D3" gate="G$1" pin="A"/>
<wire x1="149.86" y1="86.36" x2="149.86" y2="83.82" width="0.1524" layer="91"/>
</segment>
</net>
<net name="N$3" class="0">
<segment>
<pinref part="CN2" gate="G$1" pin="RX"/>
<pinref part="Q2" gate="G$1" pin="S"/>
<wire x1="208.28" y1="93.98" x2="190.5" y2="93.98" width="0.1524" layer="91"/>
<wire x1="190.5" y1="93.98" x2="190.5" y2="96.52" width="0.1524" layer="91"/>
</segment>
</net>
<net name="+12V" class="0">
<segment>
<pinref part="CN3" gate="G$1" pin="VDD"/>
<pinref part="C1" gate="G$1" pin="+"/>
<wire x1="132.08" y1="38.1" x2="116.84" y2="38.1" width="0.1524" layer="91"/>
<wire x1="116.84" y1="38.1" x2="116.84" y2="35.56" width="0.1524" layer="91"/>
<pinref part="P+1" gate="1" pin="+12V"/>
<wire x1="116.84" y1="38.1" x2="116.84" y2="43.18" width="0.1524" layer="91"/>
<junction x="116.84" y="38.1"/>
</segment>
<segment>
<pinref part="P+3" gate="1" pin="+12V"/>
<wire x1="60.96" y1="30.48" x2="60.96" y2="25.4" width="0.1524" layer="91"/>
<pinref part="U2" gate="G$1" pin="VIN"/>
<wire x1="60.96" y1="25.4" x2="73.66" y2="25.4" width="0.1524" layer="91"/>
<wire x1="73.66" y1="25.4" x2="73.66" y2="27.94" width="0.1524" layer="91"/>
</segment>
</net>
</nets>
</sheet>
</sheets>
</schematic>
</drawing>
<compatibility>
<note version="6.3" minversion="6.2.2" severity="warning">
Since Version 6.2.2 text objects can contain more than one line,
which will not be processed correctly with this version.
</note>
</compatibility>
</eagle>
